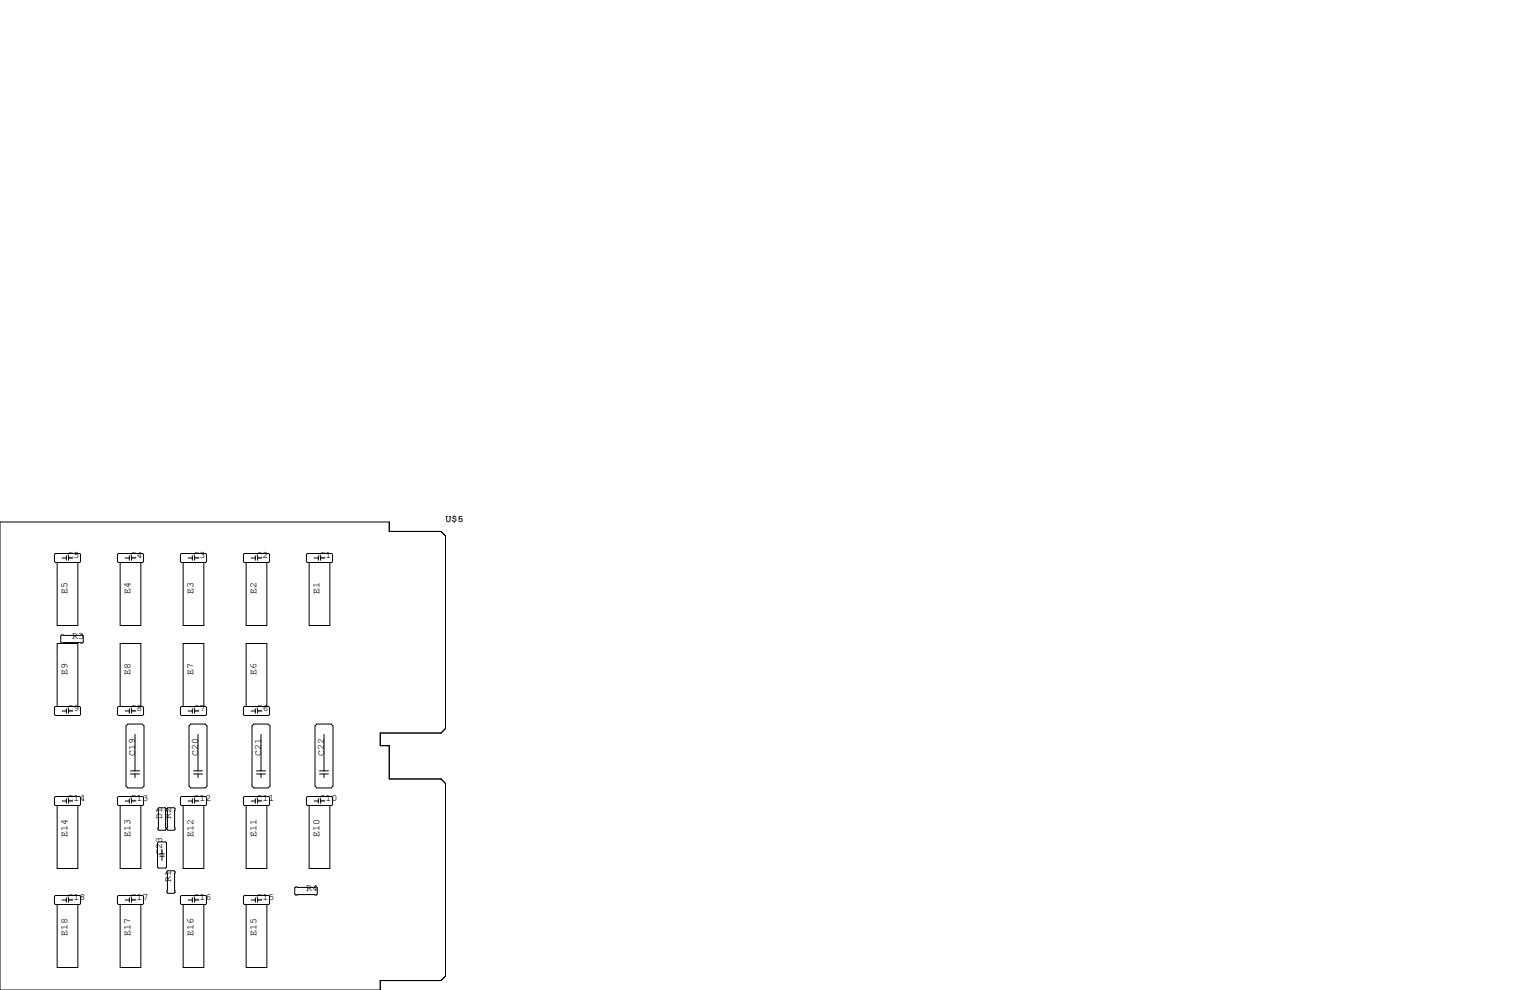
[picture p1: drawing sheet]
<svg xmlns="http://www.w3.org/2000/svg" width="432mm" height="279mm" viewBox="0 0 432 279" stroke-linecap="round" stroke-linejoin="round" font-family="sans-serif">
<g fill="none" stroke="#000" stroke-width=".28">
<path d="M0 147.3h109.9v2.7h14.6l1.2 1.3v54.3l-1.2 1.3h-17.2v3.5h2.6v9.4h14.6l1.2 1.3v54.4l-1.2 1.2h-17.2v2.7h-107.3zM15.6 156.2h6.9l.2 .3v2l-.2 .2h-6.9l-.2-.2v-2zM16.1 158.7v17.8h5.9v-17.8M17.5 157.5h1.2M18.7 156.8v1.3M19.4 156.8v1.3M19.4 157.5h1.2M33.4 156.2h6.9l.2 .3v2l-.2 .2h-6.9l-.3-.2v-2zM33.9 158.7v17.8h5.9v-17.8M35.3 157.5h1.2M36.5 156.8v1.3M37.1 156.8v1.3"/>
<path d="M37.1 157.5h1.3M50.9 156.5l.3-.3h6.8l.3 .3v2l-.3 .2h-6.8l-.3-.2zM51.7 158.7v17.8h5.8v-17.8M53.1 157.5h1.2M54.3 156.8v1.3M54.9 156.8v1.3M54.9 157.5h1.2M68.7 156.5l.3-.3h6.8l.3 .3v2l-.3 .2h-6.8l-.3-.2zM69.5 158.7v17.8h5.8v-17.8M70.9 157.5h1.2M72.1 156.8v1.3M72.7 156.8v1.3"/>
<path d="M72.7 157.5h1.2M86.5 156.5l.2-.3h6.9l.3 .3v2l-.3 .2h-6.9l-.2-.2zM87.2 158.7v17.8h5.9v-17.8M88.6 157.5h1.2M89.8 156.8v1.3M90.5 156.8v1.3M90.5 157.5h1.2M17.4 179.2h5.8l.3 .3v1.7l-.3 .3h-5.8l-.3-.3v-1.7zM15.6 199.4h6.9l.2 .2v2.1l-.2 .2h-6.9l-.2-.2v-2.1zM16.1 199.4v-17.8h5.9v17.8M33.4 199.4h6.9l.2 .2v2.1l-.2 .2h-6.9l-.3-.2v-2.1zM33.9 199.4v-17.8h5.9v17.8"/>
<path d="M50.9 199.6l.3-.2h6.8l.3 .2v2.1l-.3 .2h-6.8l-.3-.2zM51.7 199.4v-17.8h5.8v17.8M68.7 199.6l.3-.2h6.8l.3 .2v2.1l-.3 .2h-6.8l-.3-.2zM69.5 199.4v-17.8h5.8v17.8M17.5 200.7h1.2M18.7 200v1.3M19.4 200v1.3M19.4 200.7h1.2M35.3 200.7h1.2M36.1 204.3h4l.5 .6v17l-.5 .5h-4l-.5-.5v-17zM36.5 200v1.3M36.8 218.4h2.6"/>
<path d="M36.8 217.6h2.6M37.1 200v1.3M37.1 200.7h1.3M38.1 207.3v10.3M38.1 218.4v1.1M53.1 200.7h1.2M53.8 204.3h4.1l.5 .6v17l-.5 .5h-4.1l-.5-.5v-17zM54.3 200v1.3M54.6 218.4h2.6M54.6 217.6h2.6M54.9 200v1.3M54.9 200.7h1.2"/>
<path d="M55.9 207.3v10.3M55.9 218.4v1.1M70.9 200.7h1.2M71.6 204.3h4.1l.5 .6v17l-.5 .5h-4.1l-.5-.5v-17zM72.1 200v1.3M72.4 218.4h2.5M72.4 217.6h2.5M72.7 200v1.3M72.7 200.7h1.2M73.7 207.3v10.3M73.7 218.4v1.1M89.4 204.3h4.1l.5 .6v17l-.5 .5h-4.1l-.5-.5v-17z"/>
<path d="M90.2 218.4h2.5M90.2 217.6h2.5M91.4 207.3v10.3M91.4 218.4v1.1M15.6 224.8h6.9l.2 .2v2.1l-.2 .2h-6.9l-.2-.2v-2.1zM16.1 227.3v17.8h5.9v-17.8M17.5 226.1h1.2M18.7 225.4v1.3M19.4 225.4v1.3M19.4 226.1h1.2M33.4 224.8h6.9l.2 .2v2.1l-.2 .2h-6.9l-.3-.2v-2.1zM33.9 227.3v17.8h5.9v-17.8"/>
<path d="M35.3 226.1h1.2M36.5 225.4v1.3M37.1 225.4v1.3M37.1 226.1h1.3M44.6 228.2l.2-.2h1.8l.3 .2v5.9l-.3 .2h-1.8l-.2-.2zM44.7 237.6h2l.3 .3v6.8l-.3 .3h-2l-.2-.3v-6.8zM45.7 239.8v1.2M47.1 228.2l.3-.2h1.7l.3 .2v5.9l-.3 .2h-1.7l-.3-.2zM50.9 225l.3-.2h6.8l.3 .2v2.1l-.3 .2h-6.8l-.3-.2zM51.7 227.3v17.8h5.8v-17.8M53.1 226.1h1.2M54.3 225.4v1.3"/>
<path d="M54.9 225.4v1.3M54.9 226.1h1.2M68.7 225l.3-.2h6.8l.3 .2v2.1l-.3 .2h-6.8l-.3-.2zM69.5 227.3v17.8h5.8v-17.8M70.9 226.1h1.2M72.1 225.4v1.3M72.7 226.1h1.2M72.7 225.4v1.3M86.7 224.8h6.9l.3 .2v2.1l-.3 .2h-6.9l-.2-.2v-2.1zM87.2 227.3v17.8h5.9v-17.8M88.6 226.1h1.2M89.8 225.4v1.3"/>
<path d="M90.5 226.1h1.2M90.5 225.4v1.3M15.4 253l.2-.3h6.9l.2 .3v2l-.2 .3h-6.9l-.2-.3zM16.1 255.3v17.7h5.9v-17.7M17.5 254h1.2M18.7 253.4v1.2M19.4 254h1.2M19.4 253.4v1.2M33.1 253l.3-.3h6.9l.2 .3v2l-.2 .3h-6.9l-.3-.3zM33.9 255.3v17.7h5.9v-17.7M35.3 254h1.2M36.5 253.4v1.2"/>
<path d="M37.1 253.4v1.2M37.1 254h1.3M45.1 241h1.3M45.1 241.6h1.3M45.7 241.6v1.2M47.1 246l.3-.3h1.7l.3 .3v5.8l-.3 .3h-1.7l-.3-.3zM50.9 253l.3-.3h6.8l.3 .3v2l-.3 .3h-6.8l-.3-.3zM51.7 255.3v17.7h5.8v-17.7M53.1 254h1.2M54.3 253.4v1.2M54.9 254h1.2M54.9 253.4v1.2"/>
<path d="M68.7 253l.3-.3h6.8l.3 .3v2l-.3 .3h-6.8l-.3-.3zM69.5 255.3v17.7h5.8v-17.7M70.9 254h1.2M72.1 253.4v1.2M72.7 254h1.2M72.7 253.4v1.2M83.2 250.6l.2-.3h5.9l.2 .3v1.7l-.2 .3h-5.9l-.2-.3z"/>
</g>
<g font-size="2.8">
<text x="125.7" y="147.3">U$5</text>
<text x="129.1" y="147.3">6</text>
<text x="19" y="157.5">C5</text>
<text x="36.8" y="157.5">C4</text>
<text x="54.6" y="157.5">C3</text>
<text x="72.4" y="157.5">C2</text>
<text x="90.2" y="157.5">C1</text>
<text x="19" y="167.6" transform="rotate(-90 19 167.6)">E5</text>
<text x="36.8" y="167.6" transform="rotate(-90 36.8 167.6)">E4</text>
<text x="54.6" y="167.6" transform="rotate(-90 54.6 167.6)">E3</text>
<text x="72.4" y="167.6" transform="rotate(-90 72.4 167.6)">E2</text>
<text x="90.2" y="167.6" transform="rotate(-90 90.2 167.6)">E1</text>
<text x="20.3" y="180.3">R3</text>
<text x="19" y="190.5" transform="rotate(-90 19 190.5)">E9</text>
<text x="36.8" y="190.5" transform="rotate(-90 36.8 190.5)">E8</text>
<text x="54.6" y="190.5" transform="rotate(-90 54.6 190.5)">E7</text>
<text x="72.4" y="190.5" transform="rotate(-90 72.4 190.5)">E6</text>
<text x="19" y="200.7">C9</text>
<text x="36.8" y="200.7">C8</text>
<text x="54.6" y="200.7">C7</text>
<text x="72.4" y="200.7">C6</text>
<text x="38.1" y="213.4" transform="rotate(-90 38.1 213.4)">C19</text>
<text x="55.9" y="213.4" transform="rotate(-90 55.9 213.4)">C20</text>
<text x="73.7" y="213.4" transform="rotate(-90 73.7 213.4)">C21</text>
<text x="91.4" y="213.4" transform="rotate(-90 91.4 213.4)">C22</text>
<text x="19" y="226.1">C14</text>
<text x="36.8" y="226.1">C13</text>
<text x="54.6" y="226.1">C12</text>
<text x="72.4" y="226.1">C11</text>
<text x="90.2" y="226.1">C10</text>
<text x="45.7" y="231.1" transform="rotate(-90 45.7 231.1)">D1</text>
<text x="48.3" y="231.1" transform="rotate(-90 48.3 231.1)">R2</text>
<text x="19" y="236.2" transform="rotate(-90 19 236.2)">E14</text>
<text x="36.8" y="236.2" transform="rotate(-90 36.8 236.2)">E13</text>
<text x="54.6" y="236.2" transform="rotate(-90 54.6 236.2)">E12</text>
<text x="72.4" y="236.2" transform="rotate(-90 72.4 236.2)">E11</text>
<text x="90.2" y="236.2" transform="rotate(-90 90.2 236.2)">E10</text>
<text x="45.7" y="241.3" transform="rotate(-90 45.7 241.3)">C23</text>
<text x="48.3" y="248.9" transform="rotate(-90 48.3 248.9)">R1</text>
<text x="86.4" y="251.5">R4</text>
<text x="19" y="254">C18</text>
<text x="36.8" y="254">C17</text>
<text x="54.6" y="254">C16</text>
<text x="72.4" y="254">C15</text>
<text x="19" y="264.2" transform="rotate(-90 19 264.2)">E18</text>
<text x="36.8" y="264.2" transform="rotate(-90 36.8 264.2)">E17</text>
<text x="54.6" y="264.2" transform="rotate(-90 54.6 264.2)">E16</text>
<text x="72.4" y="264.2" transform="rotate(-90 72.4 264.2)">E15</text>
</g>
</svg>
